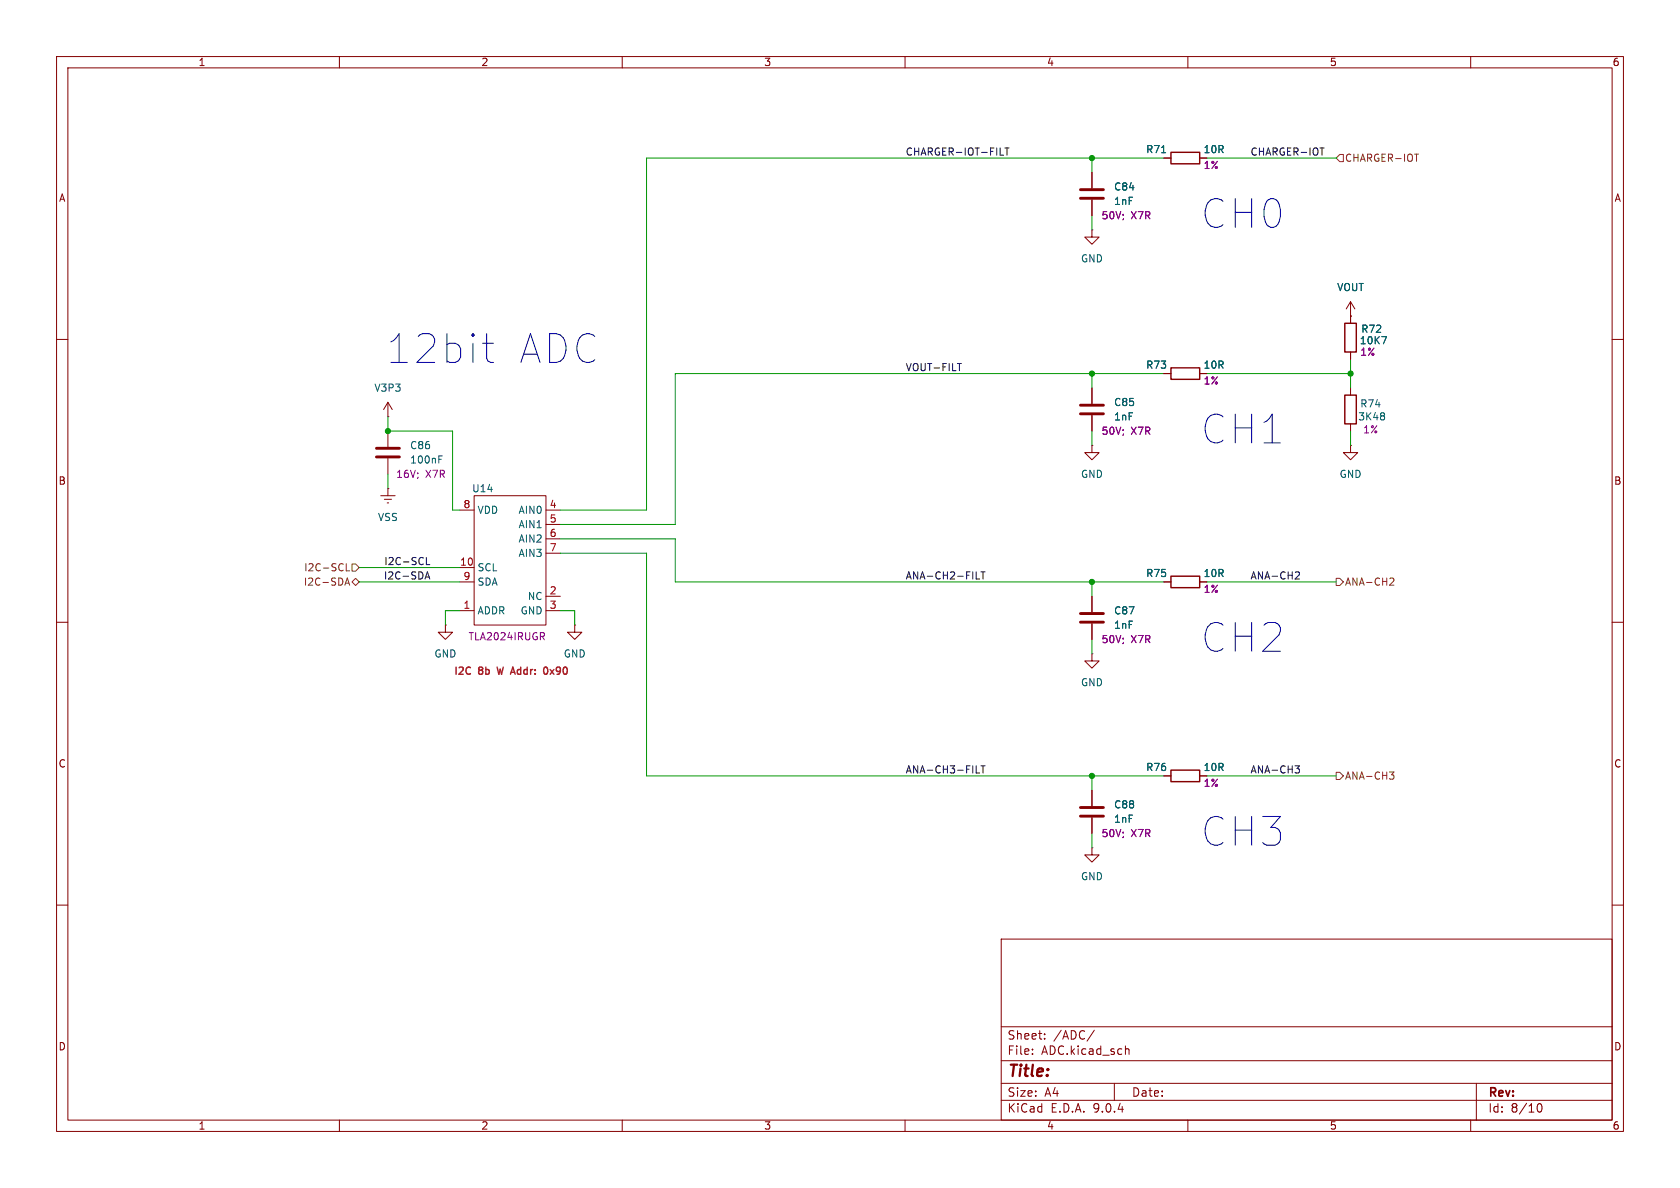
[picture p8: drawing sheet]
<svg xmlns="http://www.w3.org/2000/svg" width="297mm" height="210mm" viewBox="0 0 297 210" stroke-linecap="round" stroke-linejoin="round" font-family="sans-serif">
<g fill="none" stroke="#840000" stroke-width=".18">
<path d="M10 10h277v190h-277zM12 12h273v186h-273zM60 10v2M110 10v2M160 10v2M210 10v2M260 10v2M193 30.5v2.8M193 35.3v2.8M205.7 27.9h1.3M212.1 27.9h1.3M193 40.6v1.3h1.3l-1.3 1.3-1.2-1.3h1.2"/>
<path d="M193 40.6h.1M238.8 55.9h.1M238.8 53.3l-.8 1.3M238.8 53.3l.7 1.3M238.8 53.3v3.9M10 60h2M68.6 73.7h.1M68.6 71.1v2.6M68.6 76.2v2.8M68.6 71.1l-.8 1.3M68.6 71.1l.7 1.3M193 78.7v1.3h1.3l-1.3 1.3-1.2-1.3h1.2"/>
<path d="M193 78.7h.1M193 68.6v2.8M193 73.4v2.8M205.7 66h1.3M212.1 66h1.3M238.8 78.7v1.3h1.2l-1.2 1.3-1.3-1.3h1.3M238.8 78.7h.1M238.8 62.2v1.3M238.8 68.6v1.3M238.8 74.9v1.3M285 60h2M67.3 87.6h2.5"/>
<path d="M67.9 88.3h1.3M68.5 88.9h.2M68.6 86.4h.1M68.6 81v2.8M68.6 86.4v1.2M81.3 90.2h2.5M83.8 87.6h12.7v22.9h-12.7zM96.5 90.2h2.6M96.5 92.7h2.6M96.5 95.3h2.6M96.5 97.8h2.6M10 110h2"/>
<path d="M78.7 110.5v1.3h-1.2l1.2 1.2 1.3-1.2h-1.3M78.7 110.5h.1M81.3 102.9h2.5M81.3 100.3h2.5M81.3 108h2.5M96.5 108h2.6M96.5 105.4h2.6M101.6 110.5v1.3h1.3l-1.3 1.2-1.3-1.2h1.3M101.6 110.5h.1M193 115.6v1.2h1.3l-1.3 1.3-1.2-1.3h1.2M193 115.6h.1M193 105.4v2.8"/>
<path d="M193 110.2v2.8M205.7 102.9h1.3M212.1 102.9h1.3M285 110h2M193 139.7v2.8M205.7 137.2h1.3M212.1 137.2h1.3M193 149.9v1.2h1.3l-1.3 1.3-1.2-1.3h1.2M193 149.9h.1M193 144.5v2.8M10 160h2M177 166h108v32h-108z"/>
<path d="M285 160h2M60 198v2M110 198v2M160 198v2M177 194.5h108M177 191.5h108M177 187.5h108M177 181.5h108M182.5 186.3v.1M182.5 185.5v.1M184.7 183.6v.1M184.7 182.8v.1"/>
<path d="M193.5 182.1l-1.3 2M197 191.5v3M199 185.5l.2-.1 .3 .1 .1 .9M210 198v2M260 198v2M261 191.5v6.5M271.7 195.7l.2-.5 .2-.1a.81 .81 0 0 1 .6 .6 .81 .81 0 0 1-.3 .8h-.4l-.3-.5"/>
</g>
<path d="M191 33.5h4.1M191 35.1h4.1M66.5 79.2h4.1M191 71.6h4.1M191 73.2h4.1M66.5 80.8h4.1M191 108.5h4.1M191 110h4.1M191 142.7h4.1M191 144.3h4.1" fill="none" stroke="#840000" stroke-width=".51"/>
<path d="M207 26.9h5.1v2.1h-5.1zM237.7 57.2h2.1v5h-2.1zM207 65h5.1v2.1h-5.1zM237.7 69.9h2.1v5h-2.1zM207 101.9h5.1v2h-5.1zM207 136.1h5.1v2.1h-5.1z" fill="none" stroke="#840000" stroke-width=".25"/>
<path d="M205.3 27h.8M244.3 59.5h.8l-.5 1.3M244.7 73l.1 .2-.1 .3M244.7 73.6l.1 .2-.1 .4M77.6 81.2h.4M77.6 80.6h.6" fill="none" stroke="#006464" stroke-width=".18"/>
<path d="M95.8 112.5l.5 .6M96.1 111.9l.2 .2-.2 .3" fill="none" stroke="#840084" stroke-width=".18"/>
<path d="M236.9 27.3h.6v1.3h-.6l-.7-.7zM250.1 27.2h.7M61.2 99.6v1.3h.6M62.2 99.7h.7l.6 .6-.6 .7h-.7zM61 103.4l.4-1.2 .4 1.2M61.1 103.1h.6M62.2 102.9l.7-.7 .6 .7-.6 .6zM236.2 102.2h.7l.6 .7-.6 .6h-.7zM245.9 102.2h.4l.1 .3-.8 .9h.8M236.2 136.5h.7l.6 .7-.6 .6h-.7zM245.6 136.5h.8l-.4 .5 .4 .1v.4l-.2 .2h-.4" fill="none" stroke="#725600" stroke-width=".18"/>
<g fill="none" stroke="#0f0f0f" stroke-width=".18">
<path d="M176.8 27.4h.6M177.7 26.2h.7M178 26.2v1.2M233.4 26.2h.7M169.3 64.3h.7M75.4 98.5v1.3h.6M75.1 102.4l.5-1.3 .4 1.3M75.3 102h.6M172.6 102.4h.6M173.4 101.1h.8M173.8 101.1v1.3M229.2 101.1h.4l.1 .4-.8 .9h.8"/>
<path d="M172.6 136.6h.6M173.4 135.4h.8M173.8 135.4v1.2M228.9 135.4h.8l-.4 .5 .4 .1v.4l-.2 .2h-.4"/>
</g>
<g fill="none" stroke="#009600" stroke-width=".18">
<path d="M193 27.9v2.6M193 38.1v2.5M205.7 27.9h-91.4v62.3h-15.2M213.4 27.9h22.8M68.6 73.7v2.5h11.4v14h1.3M193 66v2.6M193 76.2v2.5M205.7 66h-86.3v26.7h-20.3M213.4 66h25.4M238.8 63.5v5.1M238.8 76.2v2.5M68.6 83.8v2.6"/>
<path d="M99.1 95.3h20.3v7.6h86.3M99.1 97.8h15.2v39.4h91.4M63.5 102.9h17.8M63.5 100.3h17.8M81.3 108h-2.6v2.5M99.1 108h2.5v2.5M193 102.9v2.5M193 113v2.6M213.4 102.9h22.8M193 137.2v2.5M213.4 137.2h22.8M193 147.3v2.6"/>
</g>
<path d="M90.4 118.8h.6M90.7 117.9l.4 1.3M96.5 117.9a.79 .79 0 0 1 0 1.3" fill="none" stroke="#ec132b" stroke-width=".25"/>
<path d="M85.3 60.7h1.9M86 63.3l.3 .5 .5 .3h.4" fill="none" stroke="#0000c2" stroke-width=".18"/>
<g fill="#009600" stroke="#009600" stroke-width=".18">
<circle cx="193" cy="102.9" r=".46"/>
<circle cx="68.6" cy="76.2" r=".46"/>
<circle cx="238.8" cy="66" r=".46"/>
<circle cx="193" cy="66" r=".46"/>
<circle cx="193" cy="27.9" r=".46"/>
<circle cx="193" cy="137.2" r=".46"/>
</g>
<g font-size="7.1" fill="#0000c2">
<text x="212.4" y="40.6">CH0</text>
<text x="68.4" y="64.5">12bit</text>
<text x="91.3" y="64.5">ADC</text>
<text x="212.4" y="78.7">CH1</text>
<text x="212.4" y="115.5">CH2</text>
<text x="212.4" y="149.8">CH3</text>
</g>
<text font-size="2.8" fill="#840000" x="178" y="190.9">Title:</text>
<g font-size="2.1" fill="#840000">
<text x="178" y="184">Sheet:</text>
<text x="186.2" y="184">/ADC/</text>
<text x="178" y="186.7">File:</text>
<text x="184.1" y="186.7">ADC.kicad_sch</text>
<text x="178" y="196.9">KiCad</text>
<text x="178" y="194.1">Size:</text>
<text x="184.7" y="194.1">A4</text>
<text x="185.7" y="196.9">E.D.A.</text>
<text x="193.3" y="196.9">9.0.4</text>
<text x="200" y="194.1">Date:</text>
<text x="263" y="194.3">Rev:</text>
<text x="263" y="196.9">Id:</text>
<text x="267.1" y="196.9">8/10</text>
</g>
<g font-size="1.8" fill="#840000">
<text x="35" y="11.9">1</text>
<text x="85" y="11.9">2</text>
<text x="135" y="11.9">3</text>
<text x="185" y="11.9">4</text>
<text x="235" y="11.9">5</text>
<text x="285" y="11.9">6</text>
<text x="10.3" y="35.9">A</text>
<text x="285.3" y="35.9">A</text>
<text x="10.3" y="85.9">B</text>
<text x="285.3" y="85.9">B</text>
<text x="10.3" y="135.9">C</text>
<text x="285.3" y="135.9">C</text>
<text x="10.3" y="185.9">D</text>
<text x="285.3" y="185.9">D</text>
<text x="35" y="199.9">1</text>
<text x="85" y="199.9">2</text>
<text x="135" y="199.9">3</text>
<text x="185" y="199.9">4</text>
<text x="235" y="199.9">5</text>
<text x="285" y="199.9">6</text>
</g>
<g font-size="1.8" fill="#0f0f0f">
<text x="160" y="27.6">CHARGER-IOT-FILT</text>
<text x="221" y="27.6">CHARGER-IOT</text>
<text x="160" y="65.7">VOUT-FILT</text>
<text x="67.8" y="100">I2C-SCL</text>
<text x="67.8" y="102.5">I2C-SDA</text>
<text x="160" y="102.5">ANA-CH2-FILT</text>
<text x="221" y="102.5">ANA-CH2</text>
<text x="160" y="136.8">ANA-CH3-FILT</text>
<text x="221" y="136.8">ANA-CH3</text>
</g>
<g font-size="1.8" fill="#006464">
<text x="202.5" y="27.3">R71</text>
<text x="212.7" y="27.3">10R</text>
<text x="196.9" y="33.9">C84</text>
<text x="196.9" y="36.4">1nF</text>
<text x="191" y="46.6">GND</text>
<text x="236.3" y="51.7">VOUT</text>
<text x="240.5" y="59">R72</text>
<text x="202.5" y="65.4">R73</text>
<text x="212.7" y="65.4">10R</text>
<text x="240.3" y="61.1">10K7</text>
<text x="66.1" y="69.4">V3P3</text>
<text x="196.9" y="72">C85</text>
<text x="196.9" y="74.5">1nF</text>
<text x="240" y="74.5">3K48</text>
<text x="240.4" y="72.2">R74</text>
<text x="72.4" y="82.1">100nF</text>
<text x="72.4" y="79.6">C86</text>
<text x="83.4" y="87.2">U14</text>
<text x="191" y="84.7">GND</text>
<text x="236.7" y="84.7">GND</text>
<text x="66.7" y="92.3">VSS</text>
<text x="84.3" y="91">VDD</text>
<text x="91.6" y="91">AIN0</text>
<text x="91.6" y="93.6">AIN1</text>
<text x="84.3" y="101.2">SCL</text>
<text x="91.6" y="96.1">AIN2</text>
<text x="91.6" y="98.7">AIN3</text>
<text x="84.3" y="103.7">SDA</text>
<text x="93.2" y="106.3">NC</text>
<text x="202.5" y="102.2">R75</text>
<text x="212.7" y="102.2">10R</text>
<text x="84.3" y="108.8">ADDR</text>
<text x="91.9" y="108.8">GND</text>
<text x="196.9" y="111.4">1nF</text>
<text x="196.9" y="108.8">C87</text>
<text x="76.7" y="116.4">GND</text>
<text x="99.6" y="116.4">GND</text>
<text x="191" y="121.5">GND</text>
<text x="202.5" y="136.5">R76</text>
<text x="212.7" y="136.5">10R</text>
<text x="196.9" y="143.1">C88</text>
<text x="196.9" y="145.6">1nF</text>
<text x="191" y="155.8">GND</text>
</g>
<g font-size="1.8" fill="#725600">
<text x="237.7" y="28.8">CHARGER-IOT</text>
<text x="53.7" y="101.2">I2C-SCL</text>
<text x="53.6" y="103.7">I2C-SDA</text>
<text x="237.7" y="103.7">ANA-CH2</text>
<text x="237.7" y="138">ANA-CH3</text>
</g>
<g font-size="1.8" fill="#840084">
<text x="212.7" y="30.1">1%</text>
<text x="194.6" y="39">50V;</text>
<text x="199.9" y="39">X7R</text>
<text x="240.4" y="63.1">1%</text>
<text x="212.7" y="68.2">1%</text>
<text x="194.6" y="77.1">50V;</text>
<text x="199.9" y="77.1">X7R</text>
<text x="240.9" y="76.8">1%</text>
<text x="69.9" y="84.7">16V;</text>
<text x="75.2" y="84.7">X7R</text>
<text x="212.7" y="105">1%</text>
<text x="82.7" y="113.4">TLA2024IRUGR</text>
<text x="194.6" y="113.9">50V;</text>
<text x="199.9" y="113.9">X7R</text>
<text x="212.7" y="139.3">1%</text>
<text x="194.6" y="148.2">50V;</text>
<text x="199.9" y="148.2">X7R</text>
</g>
<g font-size="1.8" fill="#a90000">
<text x="81.8" y="89.9">8</text>
<text x="97.1" y="89.9">4</text>
<text x="97.1" y="92.5">5</text>
<text x="97.1" y="95">6</text>
<text x="81.2" y="100.1">10</text>
<text x="97.1" y="97.5">7</text>
<text x="81.8" y="102.6">9</text>
<text x="81.8" y="107.7">1</text>
<text x="97.1" y="105.2">2</text>
<text x="97.1" y="107.7">3</text>
</g>
<g font-size="1.8" fill="#ec132b">
<text x="80.1" y="119.6">I2C</text>
<text x="84.6" y="119.6">8b</text>
<text x="88.5" y="119.6">W</text>
<text x="91.4" y="119.6">Addr:</text>
<text x="97.6" y="119.6">0x90</text>
</g>
</svg>
